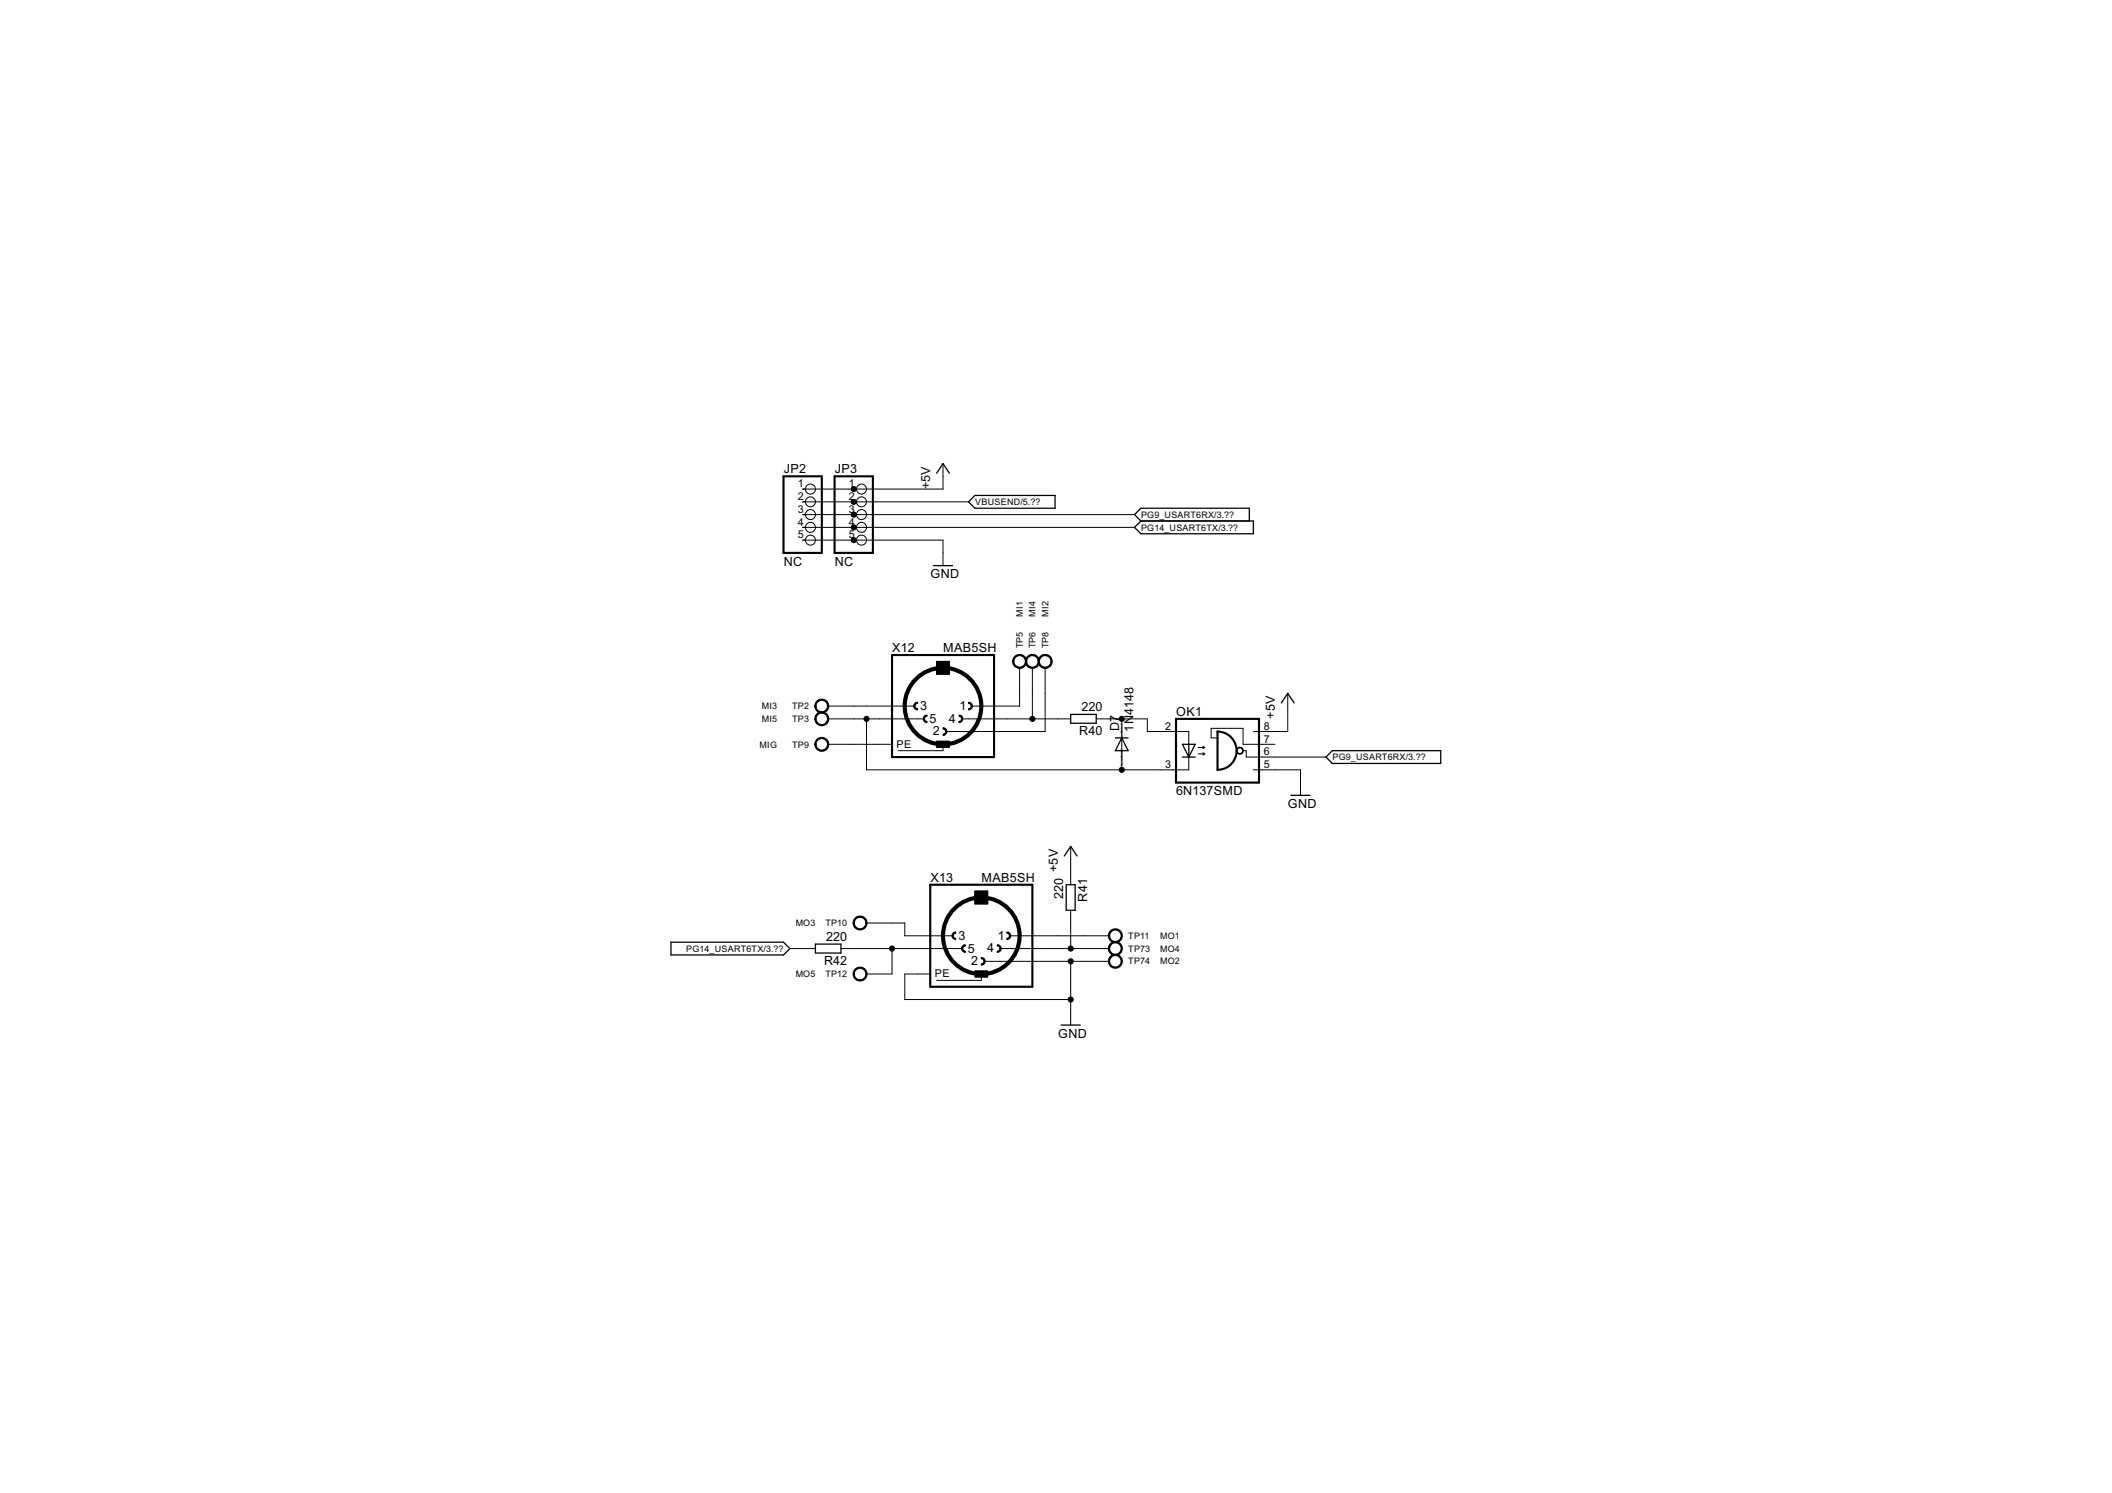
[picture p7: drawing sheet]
<svg xmlns="http://www.w3.org/2000/svg" width="420mm" height="297mm" viewBox="0 0 420 297" stroke-linecap="round" stroke-linejoin="round" font-family="sans-serif">
<g fill="none" stroke="#000" stroke-width=".25">
<path d="M186.3 94.1l1.3-1.9 1.3 1.9M192.7 99.8l1.3-1.2h15.9v2.5h-15.9zM185.7 112.5h3.8M227 103.7l-1.3-1.3 1.3-1.3h21.5v2.6M227 103.7h22.3v2.5h-22.3l-1.3-1.3zM254.9 139.8l1.3-1.9 1.3 1.9M213 142.1h5.1v1.8h-5.1zM221.9 146.8h2.5M223.2 146.8l1.2 2.6h-2.5zM235.2 148.1h2.6l-1.3 2.5zM235.2 150.6h2.6M236.5 148.1v2.5"/>
<path d="M256.8 158.2h3.8M263.8 150.6l1.2-1.2h21.6v2.5h-21.6zM211.7 170.3l1.3-1.9 1.3 1.9M212.1 176h1.8v5.1h-1.8zM133.5 187.5h22.4l1.2 1.2-1.2 1.3h-22.4zM162.2 187.8h5.1v1.8h-5.1zM211.1 203.9h3.8"/>
</g>
<g fill="#000" stroke="#000" stroke-width=".2">
<path d="M182 139.9l.5-.2v.3l-.3 .1-.2 .4h-.2z" fill-rule="evenodd"/>
<path d="M201.8 130.6a1.4 1.4 0 0 1 2.2 .3 1.4 1.4 0 0 1-.8 2.1 1.4 1.4 0 0 1-1.8-1.4h.3a1.15 1.15 0 0 1 1.6-1.1 1.15 1.15 0 0 1 .3 1.9 1.15 1.15 0 0 1-1.9-.5v-.3h-.3z" fill-rule="evenodd"/>
<path d="M204.4 130.6a1.4 1.4 0 0 1 2.2 .3 1.4 1.4 0 0 1-.8 2.1 1.4 1.4 0 0 1-1.8-1.4h.2a1.15 1.15 0 0 1 1.6-1.1 1.15 1.15 0 0 1 .3 1.9 1.15 1.15 0 0 1-1.8-.5l-.1-.3h-.2z" fill-rule="evenodd"/>
<path d="M206.9 130.6a1.4 1.4 0 0 1 2.2 .3 1.4 1.4 0 0 1-.8 2.1 1.4 1.4 0 0 1-1.8-1.4h.3a1.15 1.15 0 0 1 1.6-1.1 1.15 1.15 0 0 1 .3 1.9 1.15 1.15 0 0 1-1.9-.5v-.3h-.3z" fill-rule="evenodd"/>
<path d="M162.5 139.5a1.4 1.4 0 0 1 2.2 .2 1.4 1.4 0 0 1-.8 2.1 1.4 1.4 0 0 1-1.8-1.3h.2a1.14 1.14 0 0 1 1.7-1 1.14 1.14 0 0 1 .2 1.9 1.14 1.14 0 0 1-1.8-.6l-.1-.3h-.2z" fill-rule="evenodd"/>
<path d="M162.5 142a1.4 1.4 0 0 1 2.2 .3 1.4 1.4 0 0 1-.8 2 1.4 1.4 0 0 1-1.8-1.3h.2a1.14 1.14 0 0 1 1.7-.9 1.14 1.14 0 0 1 .2 1.9 1.14 1.14 0 0 1-1.8-.7l-.1-.3h-.2z" fill-rule="evenodd"/>
<path d="M162.5 147.1a1.4 1.4 0 0 1 2.2 .3 1.4 1.4 0 0 1-.8 2 1.4 1.4 0 0 1-1.8-1.3h.2a1.14 1.14 0 0 1 1.7-1 1.14 1.14 0 0 1 .2 2 1.14 1.14 0 0 1-1.8-.7l-.1-.3h-.2z" fill-rule="evenodd"/>
<path d="M181.8 140.5h.2l.1 .3 .4 .2v.2l-.5-.2z" fill-rule="evenodd"/>
<path d="M183.7 143h.2l.2 .4 .3 .1v.3l-.5-.2z" fill-rule="evenodd"/>
<path d="M183.9 142.5l.5-.2v.2l-.3 .1-.2 .4h-.2z" fill-rule="evenodd"/>
<path d="M187.6 146l.4-.1 .1-.4h.3v.2a.74 .74 0 0 1-.8 .6z" fill-rule="evenodd"/>
<path d="M187.6 144.8l.6 .2 .2 .5h-.3l-.1-.3-.4-.2z" fill-rule="evenodd"/>
<path d="M190.8 143.5l.3-.1 .2-.4 .2 .1a.74 .74 0 0 1-.7 .7z" fill-rule="evenodd"/>
<path d="M190.8 142.3h.1a.74 .74 0 0 1 .6 .7h-.2l-.2-.4-.3-.1z" fill-rule="evenodd"/>
<path d="M192.7 141l.4-.2 .1-.3h.2v.3l-.4 .4h-.3z" fill-rule="evenodd"/>
<path d="M192.7 139.7h.1a.74 .74 0 0 1 .6 .8h-.2l-.1-.3-.4-.2z" fill-rule="evenodd"/>
<path d="M246.1 148.9a.71 .71 0 0 1 1.1 .1 .71 .71 0 0 1-.4 1 .71 .71 0 0 1-.9-.6h.2a.55 .55 0 0 1 .7-.6 .55 .55 0 0 1 .2 .9 .55 .55 0 0 1-.9-.2v-.1h-.2z" fill-rule="evenodd"/>
<path d="M170.1 182.7a1.39 1.39 0 0 1 2.2 .2 1.39 1.39 0 0 1-.8 2.1 1.39 1.39 0 0 1-1.8-1.4h.3a1.14 1.14 0 0 1 1.6-.9 1.14 1.14 0 0 1 .2 1.9 1.14 1.14 0 0 1-1.8-.7v-.3h-.3z" fill-rule="evenodd"/>
<path d="M170.1 192.8a1.4 1.4 0 0 1 2.2 .3 1.4 1.4 0 0 1-.8 2 1.4 1.4 0 0 1-1.8-1.3h.3a1.14 1.14 0 0 1 1.7-1 1.14 1.14 0 0 1 .1 2 1.14 1.14 0 0 1-1.8-.7v-.3h-.3z" fill-rule="evenodd"/>
<path d="M189.4 186.2h.2l.1 .3 .4 .2v.2l-.5-.2z" fill-rule="evenodd"/>
<path d="M189.6 185.6l.5-.2v.3l-.3 .1-.2 .4h-.2z" fill-rule="evenodd"/>
<path d="M191.3 188.7h.2l.1 .3 .4 .2v.3l-.5-.2z" fill-rule="evenodd"/>
<path d="M191.5 188.2l.5-.2v.2l-.4 .2-.1 .3h-.2z" fill-rule="evenodd"/>
<path d="M195.2 191.8l.4-.2 .1-.3h.3l-.1 .3-.3 .3-.4 .1z" fill-rule="evenodd"/>
<path d="M195.2 190.5h.1a.74 .74 0 0 1 .7 .8h-.3l-.1-.4-.4-.1z" fill-rule="evenodd"/>
<path d="M198.4 189.2l.4-.2 .1-.3h.3l-.1 .4-.3 .3-.4 .1z" fill-rule="evenodd"/>
<path d="M198.4 188h.1a.74 .74 0 0 1 .7 .7h-.3l-.1-.3-.4-.2z" fill-rule="evenodd"/>
<path d="M200.3 186.7l.4-.2 .1-.3h.3l-.1 .3-.3 .4h-.4z" fill-rule="evenodd"/>
<path d="M200.3 185.4h.1a.74 .74 0 0 1 .7 .8h-.3l-.1-.3-.4-.2z" fill-rule="evenodd"/>
<path d="M220.9 185.2a1.4 1.4 0 0 1 2.2 .2 1.4 1.4 0 0 1-.8 2.1 1.4 1.4 0 0 1-1.8-1.3h.2a1.15 1.15 0 0 1 1.7-1.1 1.15 1.15 0 0 1 .2 1.9 1.15 1.15 0 0 1-1.8-.5l-.1-.3h-.2z" fill-rule="evenodd"/>
<path d="M220.9 187.7a1.4 1.4 0 0 1 2.2 .3 1.4 1.4 0 0 1-.8 2 1.4 1.4 0 0 1-1.8-1.3h.2a1.15 1.15 0 0 1 1.7-1.1 1.15 1.15 0 0 1 .2 2 1.15 1.15 0 0 1-1.8-.6l-.1-.3h-.2z" fill-rule="evenodd"/>
<path d="M220.9 190.3a1.4 1.4 0 0 1 2.2 .2 1.4 1.4 0 0 1-.8 2.1 1.4 1.4 0 0 1-1.8-1.3h.2a1.15 1.15 0 0 1 1.7-1.1 1.15 1.15 0 0 1 .2 1.9 1.15 1.15 0 0 1-1.8-.6l-.1-.2h-.2z" fill-rule="evenodd"/>
<circle cx="169.8" cy="97.3" r=".51"/>
<circle cx="169.8" cy="99.8" r=".51"/>
<circle cx="169.8" cy="104.9" r=".51"/>
<circle cx="169.8" cy="107.5" r=".51"/>
<circle cx="169.8" cy="102.4" r=".51"/>
<circle cx="172.4" cy="143" r=".51"/>
<circle cx="205.4" cy="143" r=".51"/>
<circle cx="223.2" cy="153.2" r=".51"/>
<circle cx="223.2" cy="143" r=".51"/>
<circle cx="177.5" cy="188.7" r=".51"/>
<circle cx="213" cy="188.7" r=".51"/>
<circle cx="213" cy="198.9" r=".51"/>
<circle cx="213" cy="191.3" r=".51"/>
</g>
<g fill="none" stroke="#000" stroke-width=".2">
<path d="M159.7 99.8h33M187.6 92.2v5.1h-27.9M159.7 107.5h27.9v5M159.7 102.4h66M159.7 104.9h66M186.3 131.6h2.6v2.5h-2.6zM202.8 132.9v7.6h-9.5M205.4 132.9v10.1M207.9 132.9v12.6h-19.7M256.2 137.9v7.6h-6.9M164.8 140.5h17.1M164.8 143h19"/>
<path d="M164.8 148.1h12.7M172.4 143v10.2h64.1v-2.6M187.6 148.1v1.3h-8.9M191.4 143h21.6M218.1 143h10.1v2.5h8.3v2.6M223.2 143v10.2M238.4 148.7h1.3M238.4 150h1.3M239.3 148.5l.4 .2M239.3 149.7l.4 .3M239.7 148.7l-.4 .3M239.7 150l-.4 .2"/>
<path d="M242.2 146.8h-1.3v-1.9h6.4v3.2h6.3M247.3 149.4h.6v1.2h.7M248.7 150.6h15.1M249.3 153.2h9.4v5M194 177.3h2.5v2.5h-2.5zM213 168.4v7.6M157.1 188.7h5.1M167.3 188.7h24.1M172.4 183.6h7.6v2.6h9.5M177.5 188.7v5.1h-5.1M185.1 193.8h-5.1v5.1h33M195.2 193.8v1.3h-8.9"/>
<path d="M195.9 191.3h24.7M199 188.7h21.6M200.9 186.2h19.7M213 181.1v7.6M213 191.3v12.6"/>
<circle cx="161.2" cy="97.3" r=".99"/>
<circle cx="161.2" cy="99.8" r=".99"/>
<circle cx="171.4" cy="97.3" r=".99"/>
<circle cx="171.4" cy="99.8" r=".99"/>
<circle cx="161.2" cy="107.5" r=".99"/>
<circle cx="161.2" cy="104.9" r=".99"/>
<circle cx="161.2" cy="102.4" r=".99"/>
<circle cx="171.4" cy="104.9" r=".99"/>
<circle cx="171.4" cy="107.5" r=".99"/>
<circle cx="171.4" cy="102.4" r=".99"/>
</g>
<path d="M155.9 94.8h7.6v15.2h-7.6zM166 94.8h7.7v15.2h-7.7zM177.5 130.3h20.3v20.3h-20.3zM234 143h16.5v12.7h-16.5zM242.2 145.5a3.8 3.8 0 0 1 3.8 3.9 3.8 3.8 0 0 1-3.8 3.8zM185.1 176h20.3v20.3h-20.3z" fill="none" stroke="#000" stroke-width=".42"/>
<g fill="none" stroke="#000" stroke-width=".83">
<circle cx="187.6" cy="140.5" r="7.6"/>
<circle cx="195.2" cy="186.2" r="7.6"/>
</g>
<path d="M186.3 131.6h2.6v2.5h-2.6zM186.3 147.4h2.6v1.3h-2.6zM194 177.3h2.5v2.5h-2.5zM194 193.1h2.5v1.3h-2.5z" fill="#000" stroke="#000" stroke-width=".2"/>
<g font-size="2.8">
<text x="155.9" y="94.1">JP2</text>
<text x="166.1" y="94.1">JP3</text>
<text x="185.1" y="97.3" transform="rotate(-90 185.1 97.3)">+5V</text>
<text x="155.9" y="112.5">NC</text>
<text x="166.1" y="112.5">NC</text>
<text x="185.1" y="115.1">GND</text>
<text x="177.5" y="129.7">X12</text>
<text x="187.7" y="129.7">MAB5SH</text>
<text x="183" y="141.2">3</text>
<text x="184.9" y="143.9">5</text>
<text x="188.8" y="143.8">4</text>
<text x="190.9" y="141.2">1</text>
<text x="215.2" y="141.5">220</text>
<text x="225.5" y="142.3" transform="rotate(-90 225.5 142.3)">4148</text>
<text x="234" y="142.4">OK1</text>
<text x="253.6" y="143" transform="rotate(-90 253.6 143)">+5V</text>
<text x="185.6" y="146.3">2</text>
<text x="214.7" y="146.3">R40</text>
<text x="222.7" y="145.5" transform="rotate(-90 222.7 145.5)">D7</text>
<text x="225.5" y="145.6" transform="rotate(-90 225.5 145.6)">1N</text>
<text x="234" y="158.2">6N137SMD</text>
<text x="256.2" y="160.8">GND</text>
<text x="210.5" y="173.5" transform="rotate(-90 210.5 173.5)">+5V</text>
<text x="185.1" y="175.4">X13</text>
<text x="195.3" y="175.4">MAB5SH</text>
<text x="211.5" y="178.9" transform="rotate(-90 211.5 178.9)">220</text>
<text x="216.3" y="179.4" transform="rotate(-90 216.3 179.4)">R41</text>
<text x="163.9" y="192">R42</text>
<text x="164.4" y="187.2">220</text>
<text x="190.7" y="186.9">3</text>
<text x="192.6" y="189.6">5</text>
<text x="196.4" y="189.5">4</text>
<text x="198.5" y="186.9">1</text>
<text x="193.2" y="192">2</text>
<text x="210.5" y="206.5">GND</text>
</g>
<g font-size="2.4">
<text x="158.7" y="97">1</text>
<text x="158.7" y="99.5">2</text>
<text x="168.9" y="97">1</text>
<text x="168.9" y="99.5">2</text>
<text x="158.7" y="102">3</text>
<text x="158.7" y="104.6">4</text>
<text x="158.7" y="107.1">5</text>
<text x="168.9" y="102">3</text>
<text x="168.9" y="104.6">4</text>
<text x="168.9" y="107.1">5</text>
<text x="178.4" y="148.7">PE</text>
<text x="231.8" y="145.2">2</text>
<text x="251.4" y="145.2">8</text>
<text x="251.4" y="147.7">7</text>
<text x="231.8" y="152.8">3</text>
<text x="251.4" y="150.3">6</text>
<text x="251.4" y="152.8">5</text>
<text x="186" y="194.4">PE</text>
</g>
<g font-size="2">
<text x="194" y="100.5">VBUSEND/5.??</text>
<text x="227" y="103">PG9_USART6RX/3.??</text>
<text x="227" y="105.6">PG14_USART6TX/3.??</text>
<text x="203.5" y="122.7" transform="rotate(-90 203.5 122.7)">MI1</text>
<text x="206" y="122.7" transform="rotate(-90 206 122.7)">MI4</text>
<text x="208.6" y="122.7" transform="rotate(-90 208.6 122.7)">MI2</text>
<text x="203.5" y="129" transform="rotate(-90 203.5 129)">TP5</text>
<text x="206" y="129" transform="rotate(-90 206 129)">TP6</text>
<text x="208.6" y="129" transform="rotate(-90 208.6 129)">TP8</text>
<text x="151.6" y="141.1">MI3</text>
<text x="151.6" y="143.6">MI5</text>
<text x="157.6" y="141.1">TP2</text>
<text x="157.6" y="143.6">TP3</text>
<text x="151.1" y="148.7">MIG</text>
<text x="157.6" y="148.7">TP9</text>
<text x="265.1" y="151.3">PG9_USART6RX/3.??</text>
<text x="158.3" y="184.3">MO3</text>
<text x="164.2" y="184.3">TP10</text>
<text x="136.5" y="189.3">PG14_USART6TX/3.??</text>
<text x="224.5" y="186.8">TP11</text>
<text x="224.5" y="189.3">TP73</text>
<text x="224.5" y="191.9">TP74</text>
<text x="230.8" y="186.8">MO1</text>
<text x="230.8" y="189.3">MO4</text>
<text x="230.8" y="191.9">MO2</text>
<text x="158.3" y="194.4">MO5</text>
<text x="164.2" y="194.4">TP12</text>
</g>
<g font-size=".7">
<text x="223.4" y="149.2" transform="rotate(-90 223.4 149.2)">1</text>
<text x="223.4" y="147.3" transform="rotate(-90 223.4 147.3)">SpiceOrder 2</text>
<text x="223.4" y="152.3" transform="rotate(-90 223.4 152.3)">SpiceOrder</text>
</g>
</svg>
